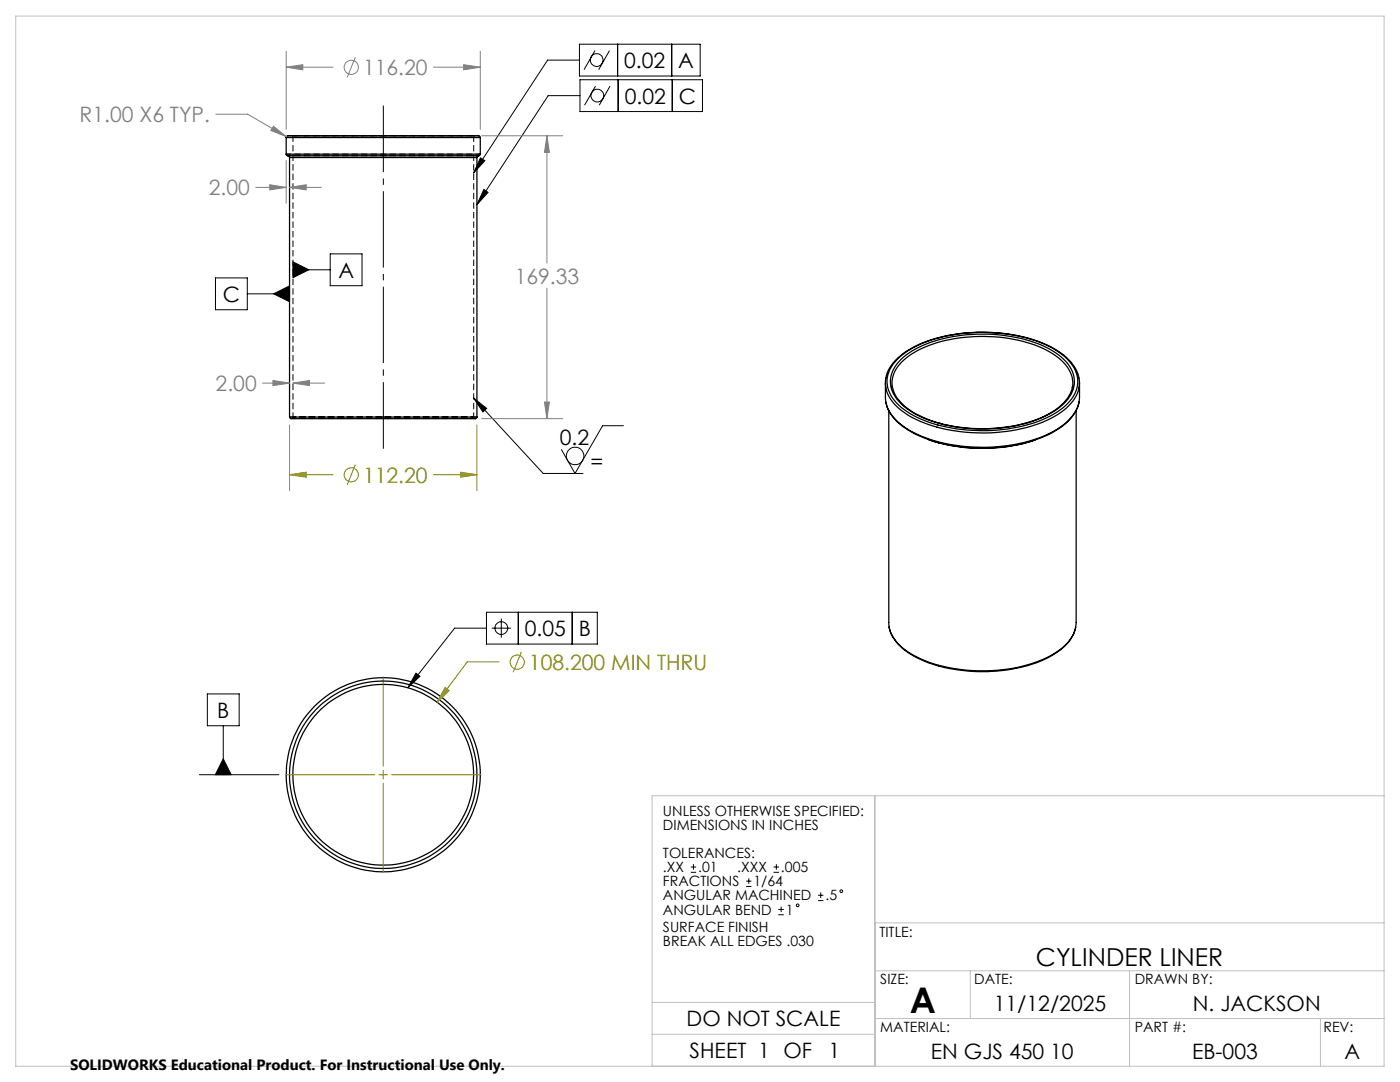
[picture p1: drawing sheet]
<svg xmlns="http://www.w3.org/2000/svg" width="279mm" height="216mm" viewBox="0 0 279 216" stroke-linecap="round" stroke-linejoin="round" font-family="sans-serif">
<path d="M57.5 31.1h38M95.5 27.1h-38" fill="none" stroke="#000" stroke-width=".2" stroke-dasharray="1.3 .6" stroke-dashoffset=".7" stroke-linecap="butt"/>
<path d="M58.5 27.4v55.8M58.1 83.5h36.8M94.5 83.2v-55.8" fill="none" stroke="#000" stroke-width=".2" stroke-dasharray="1.3 .6" stroke-dashoffset=".4" stroke-linecap="butt"/>
<path d="M76.5 27.4h18h-36h18M76.5 83.2h-18h36h-18" fill="none" stroke="#000" stroke-width=".2" stroke-dasharray="1.3 .6" stroke-dashoffset="-.2" stroke-linecap="butt"/>
<path d="M76.5 27.1h-18.4h36.8h-18.4" fill="none" stroke="#000" stroke-width=".2" stroke-dasharray="1.3 .6" stroke-dashoffset=".1" stroke-linecap="butt"/>
<path d="M57.8 31.4h37.4M58.1 27.1l.4 .3M94.5 27.4l.4-.3M58.5 83.2l-.4 .3M94.9 83.5l-.4-.3M95.2 83.2h-37.4" fill="none" stroke="#000" stroke-width=".2" stroke-dasharray="1.3 .6" stroke-linecap="butt"/>
<path d="M57.1 27.4h38.8M95.9 30.7h-38.8" fill="none" stroke="#000" stroke-width=".2" stroke-dasharray="1.3 .6" stroke-dashoffset=".3" stroke-linecap="butt"/>
<g fill="none" stroke="#000" stroke-width=".25">
<path d="M57.1 27.4l.3-.3h38.2l.2 .3M57.1 30.8l.2 .2 .2 .1M57.1 27.4h38.7M57.1 30.8h38.7M57.1 27.4v3.4M57.5 31.1l.3 .3M57.5 31.1h38M57.8 31.4h37.4M57.8 31.4v51.8M95.2 31.4v51.8M95.5 31.1l-.3 .3M95.8 30.8l-.1 .2-.2 .1"/>
<path d="M95.8 27.4v3.4M176.7 76.4v2.9a6.9 6.9 0 0 0 3.5 5.7 26.4 26.4 0 0 0 14.6 4.2 30.1 30.1 0 0 0 16.3-3.6 7.9 7.9 0 0 0 4.3-6.3v-2.9M178.1 77.2a8.8 8.8 0 0 0 5.3 5.7 31.8 31.8 0 0 0 23.6 .7 11.2 11.2 0 0 0 6.7-5.4l.3-.9M178.1 77.2a6 6 0 0 1 2.6-5.7 23.7 23.7 0 0 1 13.8-4.3 27.9 27.9 0 0 1 15.6 3.4 7.4 7.4 0 0 1 4 5.6l-.1 1.1M179 71.8a20.2 20.2 0 0 1 11.2-5 33 33 0 0 1 19.6 2.5 9.7 9.7 0 0 1 5.1 5.6 6.4 6.4 0 0 1-2.8 6.5 24.4 24.4 0 0 1-13.1 4.4 31.5 31.5 0 0 1-17.4-3.3 8.4 8.4 0 0 1-4.6-6.2 6.2 6.2 0 0 1 2-4.5zM179.8 71.7a21.7 21.7 0 0 1 12.3-4.8 30.4 30.4 0 0 1 17.9 3.1 7.7 7.7 0 0 1 4.4 6.1 7.5 7.5 0 0 1-4.3 6.1 29.3 29.3 0 0 1-17 3.3 23.6 23.6 0 0 1-12.8-4.5 6 6 0 0 1-2.4-6.4l.7-1.5zM215.3 75.4a9.1 9.1 0 0 0-4.8-5.8 31.4 31.4 0 0 0-18.5-3.1 23.9 23.9 0 0 0-12.4 4.5 6.6 6.6 0 0 0-2.8 6.3 9 9 0 0 0 4.6 5.7 33 33 0 0 0 20.5 2.9 21.3 21.3 0 0 0 11.4-4.9 6 6 0 0 0 2-5.5M57.8 83.2l.3 .3h36.8l.3-.3M57.8 83.2h37.4M176.8 80.3a9.9 9.9 0 0 0 5.8 6.3 33.6 33.6 0 0 0 26.6 .1 10.8 10.8 0 0 0 6-5.7l.1-.7M177.4 81.9v42.3a6.6 6.6 0 0 0 3.3 5.5 25 25 0 0 0 13.3 4.1 29 29 0 0 0 16.8-3.7 7.4 7.4 0 0 0 4-5.9v-42.3M185.2 87.7a34.1 34.1 0 0 0 21.4 .1"/>
<path d="M177.4 125.2a8.3 8.3 0 0 0 4.4 5.4 29.8 29.8 0 0 0 18.1 3.2 22 22 0 0 0 12.6-4.9 7 7 0 0 0 2.2-3.7"/>
<circle cx="76.5" cy="154.6" r="18.7"/>
<circle cx="76.5" cy="154.6" r="18"/>
<circle cx="76.5" cy="154.6" r="19.4"/>
</g>
<g fill="none" stroke="#808000" stroke-width=".2">
<path d="M57.8 94.7l3.3-.5v1zM57.8 84.8v13.1M57.8 94.7h8.7M70.9 92.7l-1.6 4.1M86.5 94.7h8.7M91.9 94.2l3.3 .5-3.3 .5zM95.2 84.8v13.1M76.5 135v17.9M88.8 137.2l.8 .6-2.4 2.3zM99.6 132.1h-6.4l-6 8M104 130.1l-1.6 4M56.9 154.6h17.9"/>
<path d="M75.6 154.6h1.7M76.5 153.7v1.7M76.5 156.3v17.8M78.2 154.6h17.8"/>
<circle cx="70.1" cy="94.8" r="1.42"/>
<circle cx="103.2" cy="132.1" r="1.41"/>
</g>
<g fill="none" stroke="#808080" stroke-width=".2">
<path d="M57.1 13.4l3.3-.5v1zM57.1 10.2v15.6M57.1 13.4h9.4M70.9 11.4l-1.6 4.1M86.5 13.4h9.3M92.5 12.9l3.3 .5-3.3 .5zM95.8 10.2v15.6M43.1 22.8h6.3l7.7 4.5M51 37.4h6.1M53.8 36.9l3.3 .5-3.3 .5zM54.6 25.2l2.5 2.1-3.1-1.3zM57.1 32v8.6"/>
<path d="M57.8 37.4l3.3-.5v1zM57.8 37.4h6.3M96.1 27.1h16.2M109.1 27.1l.5 3.3h-.9zM109.1 27.1v25.4M109.1 57.5v26M52.4 76.4h5.4M54.5 75.9l3.3 .5-3.3 .5zM58.5 76.4l3.3-.5v1zM58.5 76.4h6.3M96.1 83.5h16.2M108.7 80.2h.9l-.5 3.3z"/>
<circle cx="70.1" cy="13.5" r="1.41"/>
</g>
<g fill="none" stroke="#000" stroke-width=".2">
<path d="M115.6 8.8h24.1v6.4h-24.1zM115.6 12h-6.3l-14.8 22.5M115.7 15.9h24.5v6.4h-24.5zM115.7 19.1h-6.3l-14.2 21.8M118.7 10.1l-2.1 3.8M118.9 17.2l-2.2 3.8M121.6 10.1l-2.1 3.8M121.7 17.2l-2.1 3.8M123.3 8.8v6.4M123.4 15.9v6.4M134.1 8.8v6.4M134.2 15.9v6.4"/>
<path d="M95.9 31.5l.9 .6-2.3 2.4zM96.6 37.8l.8 .6-2.2 2.5zM43 55.5h6.4v6.3h-6.4zM49.4 58.6h8.4M54.6 58.6l3.2-1.6v3.2zM58.5 52.2l3.1 1.6-3.1 1.6zM58.5 53.8h7.4M65.9 50.7h6.3v6.3h-6.3zM94.5 79.4l2.6 2.1-.7 .7zM94.5 79.4l13.9 15.1h7.9M124.4 84.9h-4.1l-5.5 9.6-2.8-4.8M41.4 138.5h6.3v6.3h-6.3z"/>
<path d="M83 134.3l.8 .6-2.4 2.3zM97.1 125.3h-6.4l-9.3 11.9M97.1 122.2h22.1v6.3h-22.1zM98.1 125.3h3.9M100 123.4v3.8M103.4 122.2v6.3M114.2 122.2v6.3M39.8 154.6h15.9M44.6 151.4l1.5 3.2h-3.1zM44.6 144.8v9.8M137.9 174.1h1M137.9 173h1"/>
<path d="M138.4 172.4v1.1M148.9 176.9h1.1M148.9 175.8h1.1M149.4 175.3v1.1M154.4 174.1h1.1M154.4 173h1.1M154.9 172.4v1.1M163.3 179.7h1M163.3 178.6h1M163.8 178.1v1.1M155.3 182.5h1.1M155.3 181.5h1.1"/>
<path d="M155.9 180.9v1.1"/>
<circle cx="119.1" cy="12" r="1.28"/>
<circle cx="119.2" cy="19.1" r="1.27"/>
<circle cx="114.8" cy="91" r="1.75"/>
<circle cx="100.1" cy="125.3" r="1.27"/>
<circle cx="167.9" cy="177.8" r=".27"/>
<circle cx="159.2" cy="180.6" r=".27"/>
</g>
<path d="M76.5 89.5v-68.4" fill="none" stroke="#000" stroke-width=".2" stroke-dasharray="15.2 1.3 1.3 1.3" stroke-dashoffset="2" stroke-linecap="butt"/>
<path d="M3.1 3.2h273.1v209.6h-273.1zM174.6 158.8v54M276.2 158.8h-146.1v54M174.6 193.7h101.6M174.6 184.1h101.6M193.6 193.7v9.5M225.4 193.7v19.1M130.1 200h44.5M130.1 206.4h44.5M174.6 203.2h101.6M263.5 203.2v9.6" fill="none" stroke="#c0c0c0" stroke-width=".2"/>
<path d="M94.5 79.4l2.6 2.1-.7 .7zM95.9 31.5l.9 .6-2.3 2.4zM96.6 37.8l.8 .6-2.2 2.5zM58.5 52.2l3.1 1.6-3.1 1.6zM54.6 58.6l3.2 1.6v-3.2zM83 134.3l.8 .6-2.4 2.3zM44.6 151.4l1.5 3.2h-3.1z" fill="#000"/>
<path d="M91.9 94.2l3.3 .5-3.3 .5zM57.8 94.7l3.3-.5v1zM88.8 137.2l-1.6 2.9 2.4-2.3z" fill="#808000"/>
<path d="M57.8 37.4l3.3-.5v1zM53.8 36.9l3.3 .5-3.3 .5zM92.5 12.9l3.3 .5-3.3 .5zM57.1 13.4l3.3-.5v1zM54.6 25.2l-.6 .8 3.1 1.3zM108.7 80.2h.9l-.5 3.3zM109.1 27.1l.5 3.3h-.9zM54.5 75.9l3.3 .5-3.3 .5zM58.5 76.4l3.3-.5v1z" fill="#808080"/>
<text font-size="7.1" x="181.6" y="202">A</text>
<text font-size="4.9" x="206.7" y="192.8">CYLINDER LINER</text>
<g font-size="4.2" fill="#808080">
<text x="72.4" y="15">116.20</text>
<text x="15.9" y="24.4">R1.00 X6 TYP.</text>
<text x="41.7" y="39">2.00</text>
<text x="102.7" y="56.6">169.33</text>
<text x="43" y="78">2.00</text>
</g>
<g font-size="4.2">
<text x="124.6" y="13.6">0.02</text>
<text x="135.3" y="13.6">A</text>
<text x="124.7" y="20.7">0.02</text>
<text x="135.5" y="20.7">C</text>
<text x="67.5" y="55.4">A</text>
<text x="44.5" y="60.2">C</text>
<text x="111.7" y="88.8">0.2</text>
<text x="117.9" y="93.5">=</text>
<text x="104.7" y="126.9">0.05</text>
<text x="115.5" y="126.9">B</text>
<text x="43.4" y="143.2">B</text>
<text x="198.3" y="201.7">11/12/2025</text>
<text x="238.1" y="201.7">N. JACKSON</text>
<text x="137" y="204.7">DO NOT SCALE</text>
<text x="137.6" y="211.1">SHEET 1 OF</text>
<text x="165.4" y="211.1">1</text>
<text x="185.8" y="211.2">EN GJS 450 10</text>
<text x="237.9" y="211.2">EB-003</text>
<text x="268.3" y="211.2">A</text>
</g>
<g font-size="4.2" fill="#808000">
<text x="72.4" y="96.3">112.20</text>
<text x="105.6" y="133.7">108.200 MIN THRU</text>
</g>
<text font-size="3" x="14" y="213.5">SOLIDWORKS Educational Product. For Instructional Use Only.</text>
<g font-size="2.8">
<text x="132.3" y="162.7">UNLESS OTHERWISE SPECIFIED:</text>
<text x="132.3" y="165.6">DIMENSIONS IN INCHES</text>
<text x="132.3" y="171.2">TOLERANCES:</text>
<text x="132.3" y="176.9">FRACTIONS</text>
<text x="132.3" y="174">.XX</text>
<text x="132.3" y="179.7">ANGULAR MACHINED</text>
<text x="139.3" y="174">.01</text>
<text x="147.1" y="174">.XXX</text>
<text x="150.4" y="176.9">1/64</text>
<text x="155.9" y="174">.005</text>
<text x="164.7" y="179.7">.5</text>
<text x="132.3" y="182.5">ANGULAR BEND</text>
<text x="132.3" y="186">SURFACE FINISH</text>
<text x="156.8" y="182.5">1</text>
<text x="132.3" y="188.8">BREAK ALL EDGES .030</text>
<text x="175.5" y="186.9">TITLE:</text>
<text x="175.7" y="196.4">SIZE:</text>
<text x="194.4" y="196.4">DATE:</text>
<text x="226.5" y="196.4">DRAWN BY:</text>
<text x="175.7" y="206">MATERIAL:</text>
<text x="226.5" y="206">PART #:</text>
<text x="264.1" y="206">REV:</text>
</g>
</svg>
